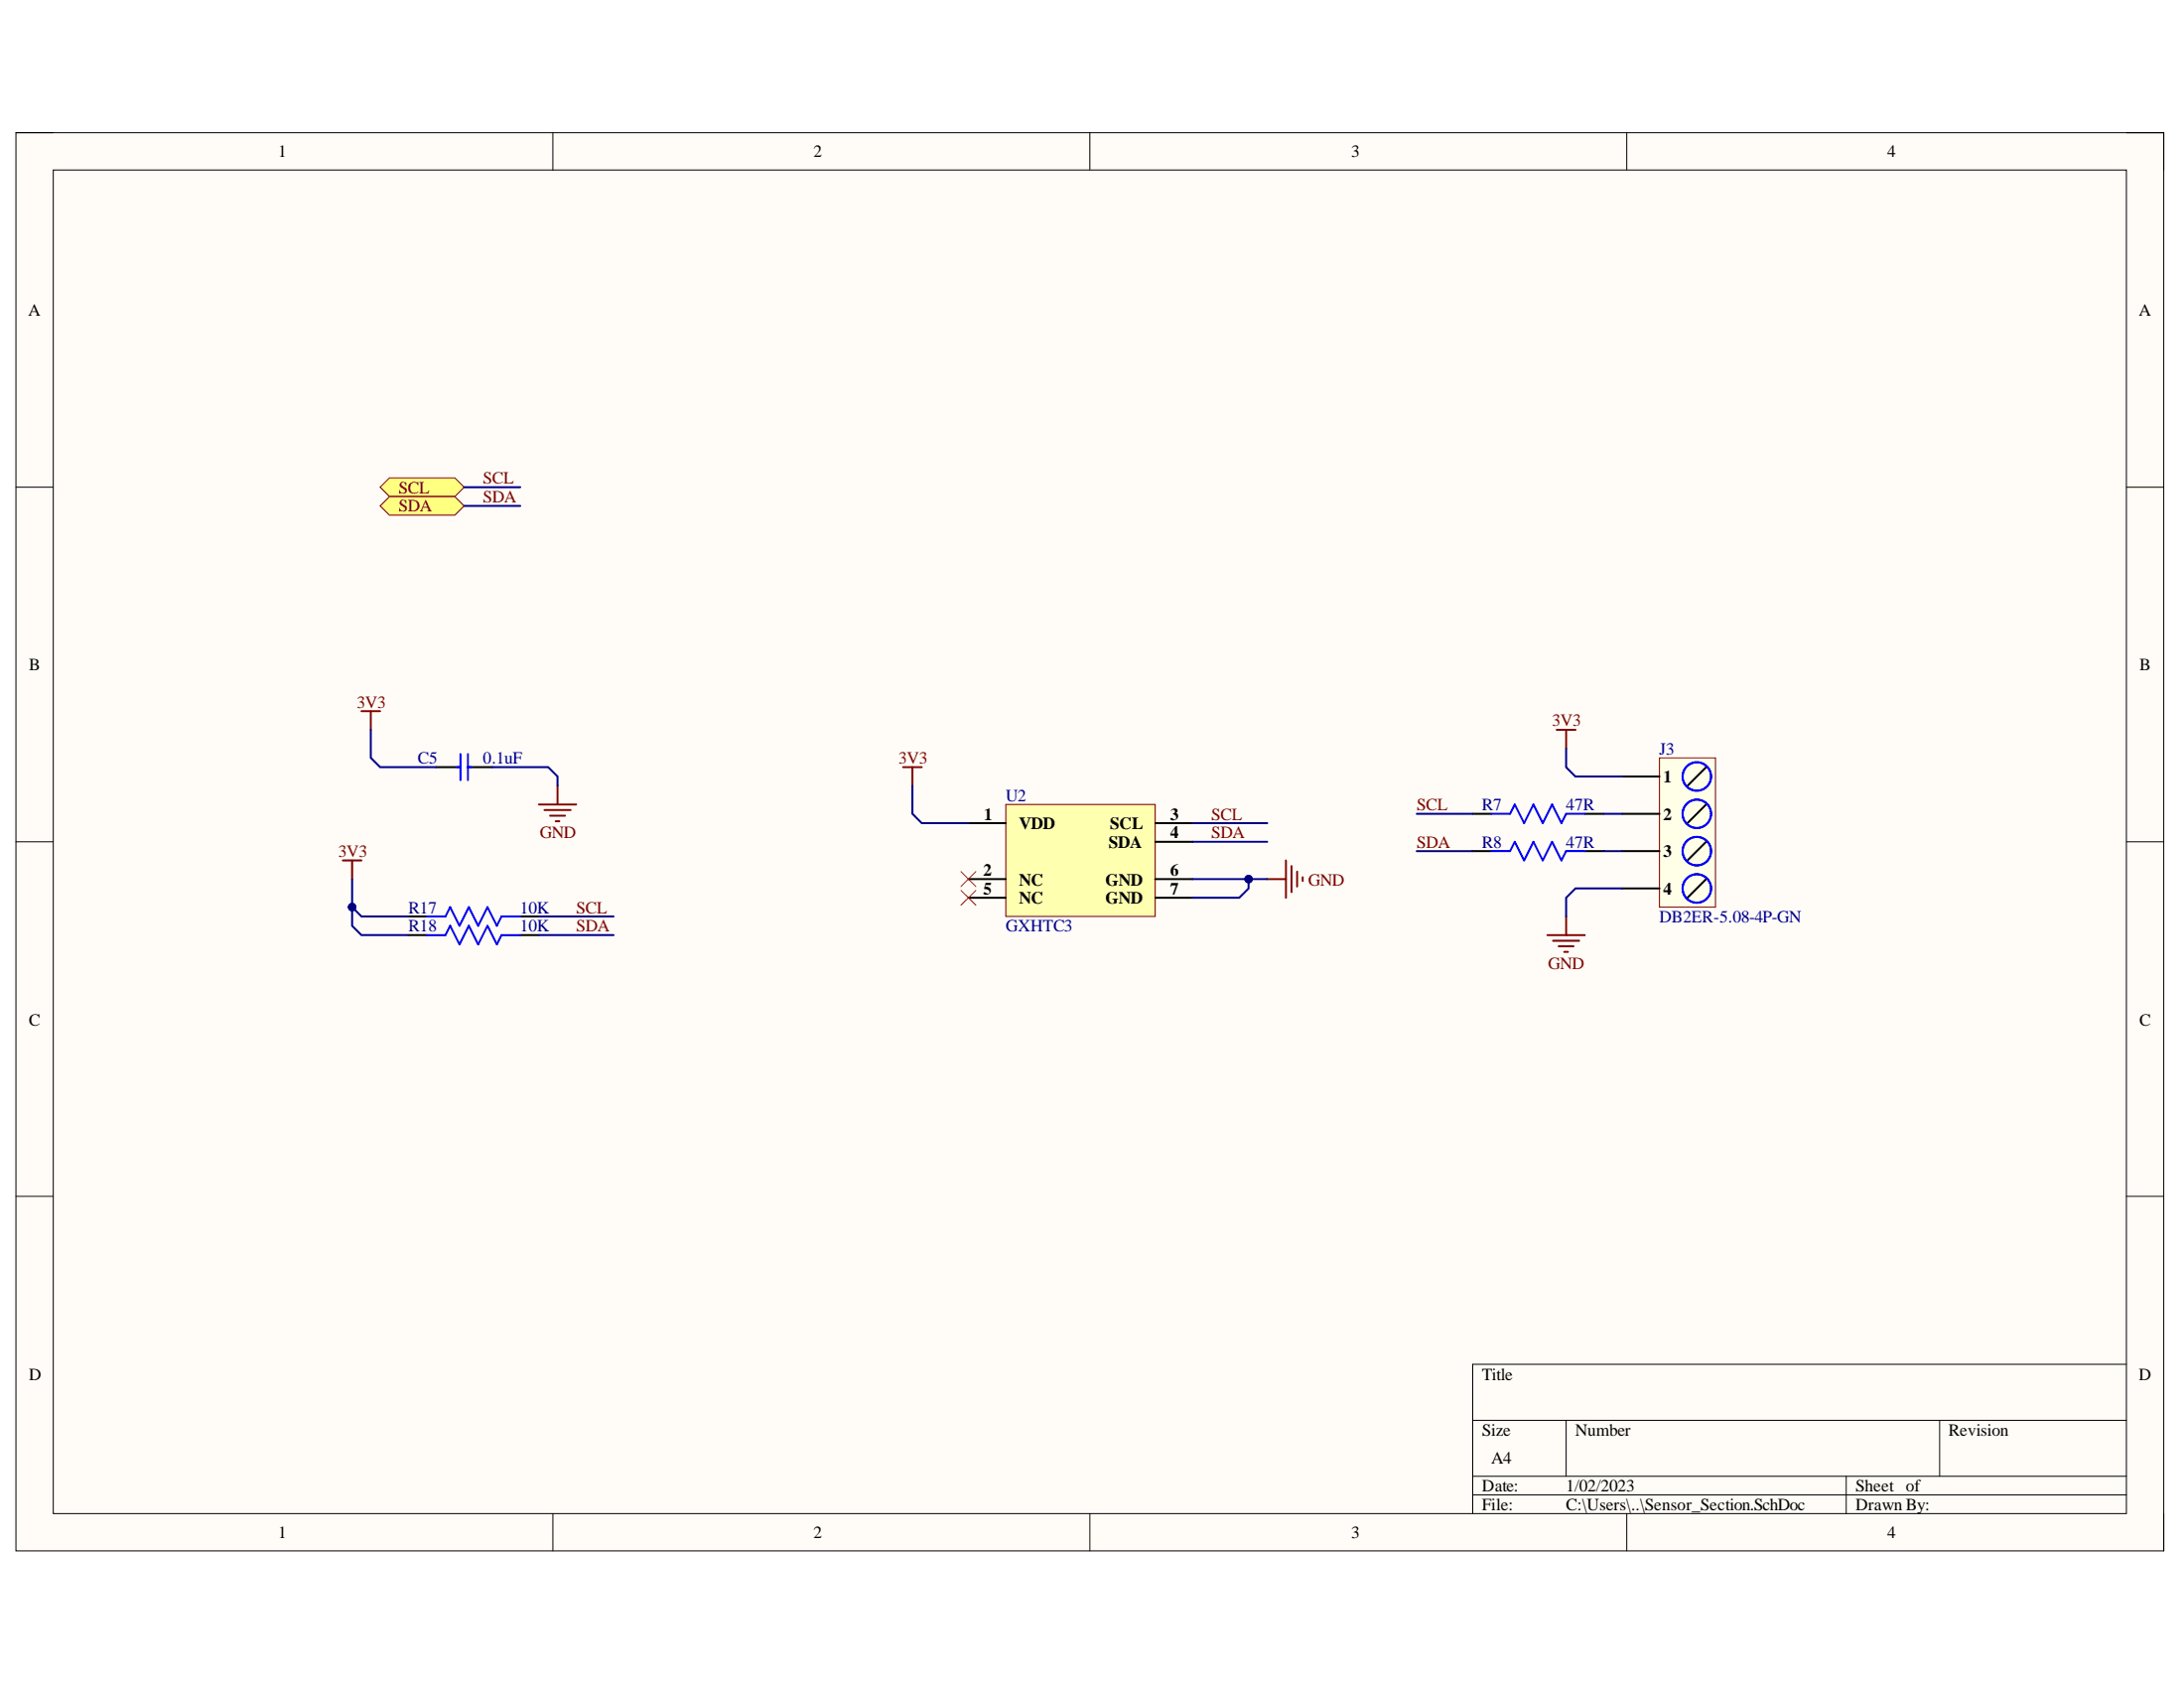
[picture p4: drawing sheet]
<svg xmlns="http://www.w3.org/2000/svg" width="279mm" height="216mm" viewBox="0 0 279 216" stroke-linecap="round" stroke-linejoin="round" font-family="sans-serif">
<path d="M2 17h274.8v181.4h-274.8z" fill-rule="evenodd" fill="#fffcf8"/>
<path d="M2 17h274.8v181.4h-274.8z" fill="none" stroke="#000" stroke-width=".13"/>
<path d="M6.8 21.7h265.2v171.9h-265.2z" fill-rule="evenodd" fill="#fffcf8"/>
<g fill="none" stroke="#000" stroke-width=".13">
<path d="M2 17h4.8M70.7 17v4.7M139.4 17v4.7M208.1 17v4.7M272 17h4.8v4.7M6.8 21.7h265.2v171.9h-265.2zM2 62.3h4.8M272 62.3h4.8M2 107.7h4.8M272 107.7h4.8M2 153h4.8M272 153h4.8"/>
<path d="M272 174.5h-83.6v19.1M70.7 193.6v4.8M139.4 193.6v4.8M188.4 181.7h83.6M188.4 188.8h83.6M188.4 191.2h83.6M200.4 181.7v7.1M208.1 193.6v4.8M236.2 188.8v4.8M248.1 181.7v7.1M276.8 193.6v4.8"/>
</g>
<path d="M115.5 98.1h2.4M116.7 98.1v2.4M162.1 112.4h2.4M164.5 110.1v4.7M165.2 110.8v3.3M165.9 111.5v1.9M166.7 112.2v.5" fill="none" stroke="#800000" stroke-width=".25"/>
<path d="M128.7 102.9h19.1v14.3h-19.1z" fill-rule="evenodd" fill="#ffffb0"/>
<path d="M128.7 102.9h19.1v14.3h-19.1z" fill="none" stroke="#800000" stroke-width=".13"/>
<g fill="none" stroke="#000" stroke-width=".25">
<path d="M55.8 98.1h3.1M59.9 98.1h3.1M52.2 117.2h2.4M52.2 119.6h2.4M66.5 117.2h2.4M66.5 119.6h2.4M123.9 105.3h4.8M123.9 112.4h4.8M123.9 114.8h4.8M147.8 105.3h4.8M147.8 112.4h4.8M147.8 107.7h4.8"/>
<path d="M147.8 114.8h4.8"/>
</g>
<path d="M122.9 111.5l1.9 1.9M122.9 113.9l1.9 1.9M124.8 111.5l-1.9 1.9M124.8 113.9l-1.9 1.9" fill="none" stroke="#f00" stroke-width=".13"/>
<path d="M58.4 98.1h.5M58.9 96.4v3.4M59.9 96.4v3.4M59.9 98.1h.4M54.6 117.2h2.4l.6-1.2 1.2 2.4 1.2-2.4 1.2 2.4 1.2-2.4 1.2 2.4 .6-1.2h2.3M54.6 119.6h2.4l.6-1.2 1.2 2.4 1.2-2.4 1.2 2.4 1.2-2.4 1.2 2.4 .6-1.2h2.3" fill="none" stroke="#00f" stroke-width=".25"/>
<g fill="none" stroke="#800000" stroke-width=".25">
<path d="M46.2 91h2.4M47.4 91v2.3M199.2 93.3h2.4M200.4 93.3v2.4M43.9 110.1h2.3M45 110.1v2.3M68.9 102.9h4.8M69.7 103.6h3.3M70.4 104.3h1.9M71.1 105h.5M71.3 100.5v2.4M198 119.6h4.7"/>
<path d="M200.4 117.2v2.4M198.7 120.3h3.3M199.4 121h1.9M200.1 121.8h.5"/>
</g>
<path d="M48.6 62.3l1.2-1.2h8.4l1.2 1.2-1.2 1.2h-8.4z" fill-rule="evenodd" fill="#ffff80"/>
<path d="M48.6 62.3l1.2-1.2h8.4l1.2 1.2-1.2 1.2h-8.4z" fill="none" stroke="#800000" stroke-width=".13"/>
<path d="M48.6 64.7l1.2-1.2h8.4l1.2 1.2-1.2 1.2h-8.4z" fill-rule="evenodd" fill="#ffff80"/>
<path d="M48.6 64.7l1.2-1.2h8.4l1.2 1.2-1.2 1.2h-8.4z" fill="none" stroke="#800000" stroke-width=".13"/>
<path d="M188.4 104.1h2.4M188.4 108.9h2.4M202.7 104.1h2.4M202.7 108.9h2.4" fill="none" stroke="#000" stroke-width=".25"/>
<path d="M190.8 104.1h2.4l.6-1.2 1.2 2.4 1.2-2.4 1.2 2.4 1.2-2.4 1.2 2.4 .6-1.2h2.3M190.8 108.9h2.4l.6-1.2 1.2 2.4 1.2-2.4 1.2 2.4 1.2-2.4 1.2 2.4 .6-1.2h2.3" fill="none" stroke="#00f" stroke-width=".25"/>
<path d="M212.3 96.9h7.2v19.1h-7.2z" fill-rule="evenodd" fill="#ffffe8"/>
<path d="M212.3 96.9h7.2v19.1h-7.2z" fill="none" stroke="#800000" stroke-width=".13"/>
<path d="M207.5 99.3h4.8M218.3 98.1l-2.4 2.4M207.5 104.1h4.8M207.5 108.9h4.8M207.5 113.6h4.8M218.3 102.9l-2.4 2.4M218.3 107.7l-2.4 2.4M218.3 112.4l-2.4 2.4" fill="none" stroke="#000" stroke-width=".25"/>
<g fill="none" stroke="#00f" stroke-width=".25">
<circle cx="217.1" cy="99.3" r="1.82"/>
<circle cx="217.1" cy="104.1" r="1.82"/>
<circle cx="217.1" cy="108.9" r="1.82"/>
<circle cx="217.1" cy="113.6" r="1.82"/>
</g>
<path d="M162.1 112.4h-2.4v1.2l-1.2 1.2h-5.9" fill="none" stroke="#000080" stroke-width=".25"/>
<circle cx="159.7" cy="112.4" r=".48" fill="#000080"/>
<circle cx="159.7" cy="112.4" r=".48" fill="none" stroke="#000080" stroke-width=".13"/>
<path d="M152.6 112.4h7.1" fill="none" stroke="#000080" stroke-width=".25"/>
<circle cx="159.7" cy="112.4" r=".48" fill="#000080"/>
<circle cx="159.7" cy="112.4" r=".48" fill="none" stroke="#000080" stroke-width=".13"/>
<path d="M45 112.4v3.6l1.2 1.2h6M116.7 100.5v3.6l1.2 1.2h6M152.6 105.3h9.5M152.6 107.7h9.5" fill="none" stroke="#000080" stroke-width=".25"/>
<circle cx="45" cy="116" r=".48" fill="#000080"/>
<circle cx="45" cy="116" r=".48" fill="none" stroke="#000080" stroke-width=".13"/>
<path d="M45 116v2.4l1.2 1.2h6" fill="none" stroke="#000080" stroke-width=".25"/>
<circle cx="45" cy="116" r=".48" fill="#000080"/>
<circle cx="45" cy="116" r=".48" fill="none" stroke="#000080" stroke-width=".13"/>
<path d="M59.4 62.3h7.1M59.4 64.7h7.1M47.4 93.3v3.6l1.2 1.2h7.2M63 98.1h7.1l1.2 1.2v1.2M200.4 95.7v2.4l1.2 1.2h5.9M68.9 117.2h9.6M68.9 119.6h9.6M181.2 104.1h7.2M181.2 108.9h7.2M205.1 104.1h2.4M205.1 108.9h2.4M207.5 113.6h-5.9l-1.2 1.2v2.4" fill="none" stroke="#000080" stroke-width=".25"/>
<g font-size="2.2">
<text x="35.6" y="20.1">1</text>
<text x="104.1" y="20.1">2</text>
<text x="172.9" y="20.1">3</text>
<text x="241.4" y="20.1">4</text>
<text x="3.6" y="40.4">A</text>
<text x="273.6" y="40.4">A</text>
<text x="3.7" y="85.7">B</text>
<text x="273.7" y="85.7">B</text>
<text x="212.8" y="100.1">1</text>
<text x="125.9" y="104.9">1</text>
<text x="130.4" y="106.1">VDD</text>
<text x="142" y="106.1">SCL</text>
<text x="149.7" y="104.9">3</text>
<text x="149.7" y="107.2">4</text>
<text x="212.8" y="104.9">2</text>
<text x="125.8" y="112">2</text>
<text x="130.4" y="113.2">NC</text>
<text x="141.4" y="113.2">GND</text>
<text x="141.8" y="108.4">SDA</text>
<text x="149.7" y="112">6</text>
<text x="212.8" y="109.6">3</text>
<text x="125.8" y="114.4">5</text>
<text x="130.4" y="115.6">NC</text>
<text x="141.4" y="115.6">GND</text>
<text x="149.7" y="114.4">7</text>
<text x="212.8" y="114.4">4</text>
<text x="3.7" y="131.1">C</text>
<text x="273.7" y="131.1">C</text>
<text x="3.7" y="176.5">D</text>
<text x="189.6" y="176.5">Title</text>
<text x="273.6" y="176.5">D</text>
<text x="189.6" y="183.6">Size</text>
<text x="201.5" y="183.6">Number</text>
<text x="249.3" y="183.6">Revision</text>
<text x="189.6" y="190.8">Date:</text>
<text x="190.8" y="187.2">A4</text>
<text x="200.3" y="190.8">1/02/2023</text>
<text x="237.4" y="190.8">Sheet of</text>
<text x="35.6" y="196.8">1</text>
<text x="104.1" y="196.8">2</text>
<text x="172.9" y="196.8">3</text>
<text x="189.6" y="193.1">File:</text>
<text x="200.3" y="193.1">C:\Users\..\Sensor_Section.SchDoc</text>
<text x="237.4" y="193.1">Drawn By:</text>
<text x="241.4" y="196.8">4</text>
</g>
<g font-size="2.2" fill="#800000">
<text x="51" y="63.1">SCL</text>
<text x="51" y="65.4">SDA</text>
<text x="61.8" y="61.9">SCL</text>
<text x="61.8" y="64.3">SDA</text>
<text x="45.6" y="90.5">3V3</text>
<text x="198.6" y="92.9">3V3</text>
<text x="115" y="97.7">3V3</text>
<text x="69.1" y="107.2">GND</text>
<text x="155" y="104.9">SCL</text>
<text x="155" y="107.2">SDA</text>
<text x="181.2" y="103.6">SCL</text>
<text x="43.3" y="109.6">3V3</text>
<text x="167.4" y="113.2">GND</text>
<text x="181.2" y="108.4">SDA</text>
<text x="73.7" y="116.8">SCL</text>
<text x="73.7" y="119.2">SDA</text>
<text x="198.1" y="124">GND</text>
</g>
<g font-size="2.2" fill="#000080">
<text x="53.4" y="97.7">C5</text>
<text x="61.8" y="97.7">0.1uF</text>
<text x="212.3" y="96.5">J3</text>
<text x="128.7" y="102.4">U2</text>
<text x="189.6" y="103.6">R7</text>
<text x="200.3" y="103.6">47R</text>
<text x="189.6" y="108.4">R8</text>
<text x="200.3" y="108.4">47R</text>
<text x="52.2" y="116.8">R17</text>
<text x="52.2" y="119.2">R18</text>
<text x="66.5" y="116.8">10K</text>
<text x="66.5" y="119.2">10K</text>
<text x="128.7" y="119.2">GXHTC3</text>
<text x="212.3" y="118">DB2ER-5.08-4P-GN</text>
</g>
</svg>
